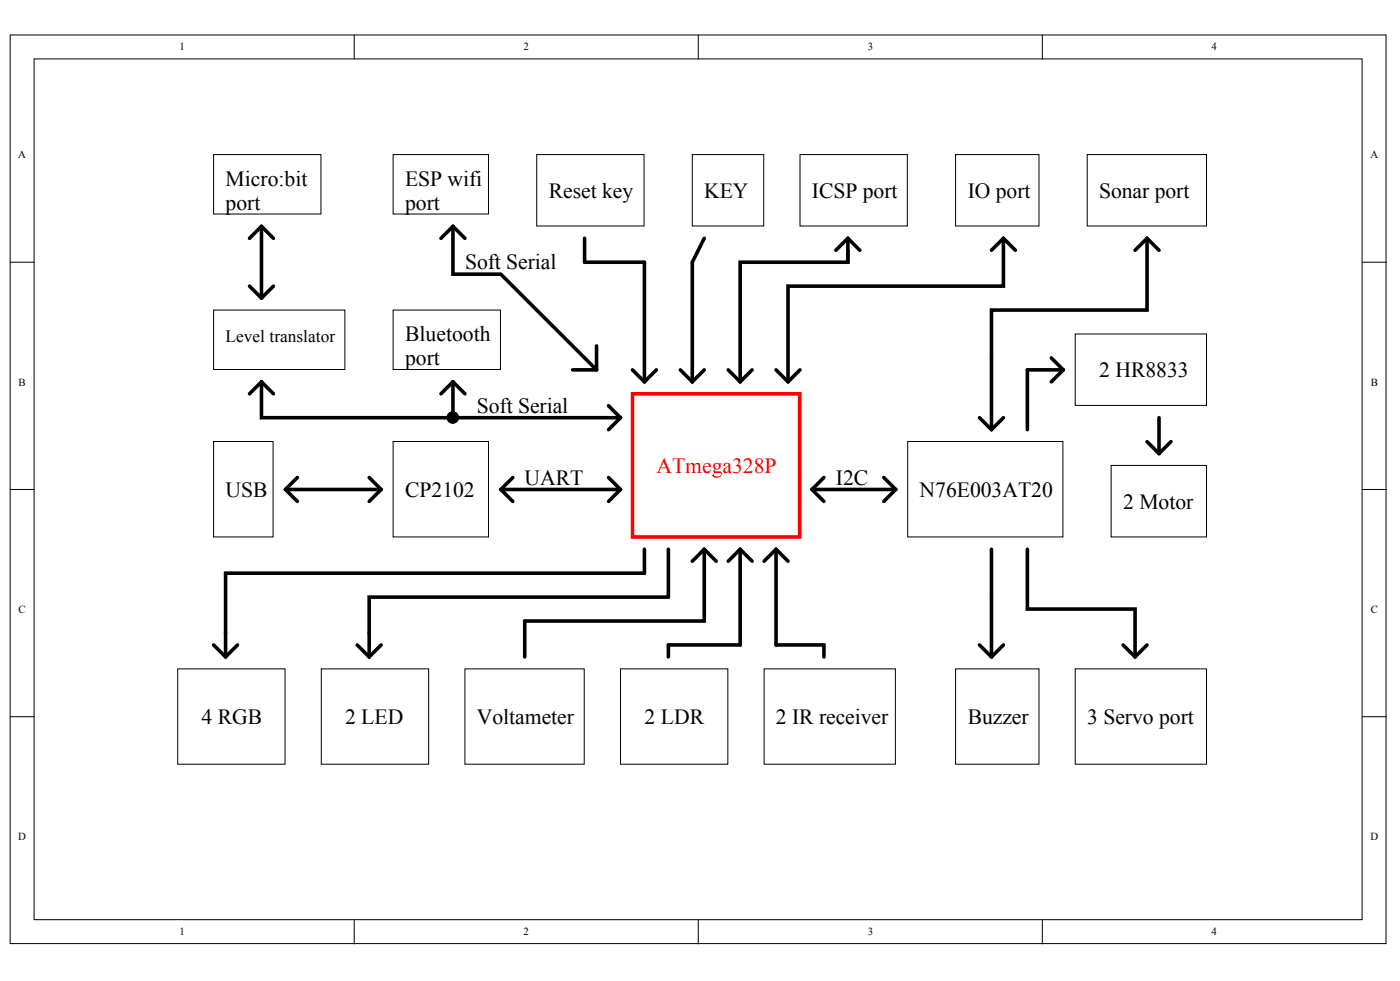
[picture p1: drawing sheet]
<svg xmlns="http://www.w3.org/2000/svg" width="291mm" height="204mm" viewBox="0 0 291 204" stroke-linecap="round" stroke-linejoin="round" font-family="sans-serif">
<g fill="#fff" stroke="#000" stroke-width=".21">
<path d="M2.1 7.3h286v188.8h-286z"/>
<path d="M7.1 12.2h276.1v179h-276.1z"/>
</g>
<path d="M73.6 7.3v4.9M145.2 7.3v4.9M216.7 7.3v4.9M2.1 54.5h5M283.2 54.5h5M2.1 101.7h5M283.2 101.7h5M2.1 149h5M283.2 149h5M73.6 191.2v5M145.2 191.2v5M216.7 191.2v5" fill="none" stroke="#000" stroke-width=".21"/>
<path d="M131.5 81.9h34.7v29.7h-34.7z" fill="#fff" stroke="#f00" stroke-width=".75"/>
<path d="M81.7 91.8h19.9v19.8h-19.9z" fill="#fff" stroke="#000" stroke-width=".21"/>
<path d="M106.6 99.3l-2.5 2.4M104.1 101.7h24.9M104.1 101.7l2.5 2.5" fill="none" stroke="#000" stroke-width=".75"/>
<path d="M44.4 91.8h12.4v19.8h-12.4z" fill="#fff" stroke="#000" stroke-width=".21"/>
<path d="M61.8 99.3l-2.5 2.4M59.3 101.7h19.9M59.3 101.7l2.5 2.5" fill="none" stroke="#000" stroke-width=".75"/>
<path d="M188.7 91.8h32.3v19.8h-32.3z" fill="#fff" stroke="#000" stroke-width=".21"/>
<path d="M183.7 99.3l2.5 2.4M168.8 101.7h17.4M186.2 101.7l-2.5 2.5" fill="none" stroke="#000" stroke-width=".75"/>
<g fill="#fff" stroke="#000" stroke-width=".21">
<path d="M96.6 139h24.9v19.8h-24.9z"/>
<path d="M223.5 69.4h27.3v14.9h-27.3z"/>
</g>
<path d="M76.7 99.3l2.5 2.4-2.5 2.5M126.5 99.3l2.5 2.4-2.5 2.5M171.3 99.3l-2.5 2.4 2.5 2.5" fill="none" stroke="#000" stroke-width=".75"/>
<g fill="#fff" stroke="#000" stroke-width=".21">
<path d="M198.7 139h17.3v19.8h-17.3z"/>
<path d="M129 139h22.3v19.8h-22.3z"/>
<path d="M66.8 139h22.3v19.8h-22.3z"/>
<path d="M36.9 139h22.4v19.8h-22.4z"/>
<path d="M158.8 139h27.3v19.8h-27.3z"/>
</g>
<g fill="none" stroke="#000" stroke-width=".75">
<path d="M134 114.2v4.9h-87.1v17.4M138.9 114.2v9.9h-62.2v12.4M146.4 114.2v14.9h-37.3v7.4M146.4 114.2l-2.5 2.5M146.4 114.2l2.5 2.5M153.9 114.2v19.9h-15v2.4M153.9 114.2l-2.5 2.5M153.9 114.2l2.5 2.5M161.3 114.2v19.9h10v2.4M161.3 114.2l-2.5 2.5M161.3 114.2l2.5 2.5M206.1 114.2v22.3"/>
<path d="M44.4 134.1l2.5 2.4M49.4 134.1l-2.5 2.4M74.3 134.1l2.4 2.4M79.2 134.1l-2.5 2.4M203.6 134.1l2.5 2.4M208.6 134.1l-2.5 2.4"/>
</g>
<g fill="#fff" stroke="#000" stroke-width=".21">
<path d="M44.4 64.4h27.3v12.4h-27.3z"/>
<path d="M81.7 64.4h22.3v12.4h-22.3z"/>
<path d="M44.4 32.1h22.3v12.4h-22.3z"/>
<path d="M81.7 32.1h19.9v12.4h-19.9z"/>
</g>
<path d="M54.4 47v15M54.4 47l-2.5 2.5M54.4 47l2.4 2.5M91.7 49.5l2.5-2.5 2.4 2.5M54.4 79.4v7.4h74.6M54.4 79.4l-2.5 2.5M54.4 79.4l2.4 2.5M91.7 81.9l2.5-2.5 2.4 2.5M126.5 84.3l2.5 2.5M129 86.8l-2.5 2.5" fill="none" stroke="#000" stroke-width=".75"/>
<path d="M223.5 139h27.3v19.8h-27.3z" fill="#fff" stroke="#000" stroke-width=".21"/>
<path d="M238.5 91.8l2.4 2.5 2.5-2.5" fill="none" stroke="#000" stroke-width=".75"/>
<g fill="#fff" stroke="#000" stroke-width=".21">
<path d="M226 32.1h24.8v14.9h-24.8z"/>
<path d="M166.3 32.1h22.3v14.9h-22.3z"/>
<path d="M198.7 32.1h17.3v14.9h-17.3z"/>
</g>
<path d="M121.5 49.5v5h12.5v24.9M176.3 52v2.5h-22.4v24.9M176.3 49.5v5M176.3 49.5l-2.5 2.5M176.3 49.5l2.4 2.5M238.5 49.5v14.9h-32.4v10M238.5 49.5l-2.5 2.5M238.5 49.5l2.4 2.5" fill="none" stroke="#000" stroke-width=".75"/>
<g fill="#fff" stroke="#000" stroke-width=".21">
<path d="M143.9 32.1h14.9v14.9h-14.9z"/>
<path d="M111.6 32.1h22.3v14.9h-22.3z"/>
</g>
<g fill="none" stroke="#000" stroke-width=".75">
<path d="M146.4 49.5l-2.5 5v24.9M208.6 49.5v10h-44.8v19.9M208.6 49.5l-2.5 2.5M208.6 49.5l2.5 2.5M131.5 76.9l2.5 2.5 2.5-2.5M141.4 76.9l2.5 2.5M146.4 76.9l-2.5 2.5M151.4 76.9l2.5 2.5 2.5-2.5M161.3 76.9l2.5 2.5M166.3 76.9l-2.5 2.5M206.1 74.4v14.9M218.6 74.4l2.4 2.5"/>
<path d="M221 76.9l-2.4 2.5M221 76.9h-7.4v12.4M203.6 86.8l2.5 2.5M208.6 86.8l-2.5 2.5M240.9 86.8v7.5"/>
</g>
<path d="M231 96.7h19.8v14.9h-19.8z" fill="#fff" stroke="#000" stroke-width=".21"/>
<path d="M51.9 59.5l2.5 2.5 2.4-2.5M94.2 47v10h9.9l19.9 19.9M94.2 79.4v7.4M119 76.9h5M124 71.9v5M213.6 114.2v12.4h22.4v9.9M233.5 134.1l2.5 2.4M238.5 134.1l-2.5 2.4" fill="none" stroke="#000" stroke-width=".75"/>
<circle cx="94.1" cy="86.8" r="1.21" fill="#000" stroke="#000" stroke-width=".21"/>
<g font-size="4.5">
<text x="46.9" y="38.6">Micro:bit</text>
<text x="84.2" y="38.6">ESP wifi</text>
<text x="114.1" y="41.1">Reset key</text>
<text x="146.4" y="41.1">KEY</text>
<text x="168.8" y="41.1">ICSP port</text>
<text x="201.2" y="41.1">IO port</text>
<text x="228.5" y="41.1">Sonar port</text>
<text x="46.9" y="43.6">port</text>
<text x="84.2" y="43.6">port</text>
<text x="96.7" y="56">Soft Serial</text>
<text x="84.2" y="70.9">Bluetooth</text>
<text x="84.2" y="75.9">port</text>
<text x="228.5" y="78.4">2 HR8833</text>
<text x="99.1" y="85.8">Soft Serial</text>
<text x="109.1" y="100.7">UART</text>
<text x="173.8" y="100.7">I2C</text>
<text x="46.9" y="103.3">USB</text>
<text x="84.2" y="103.3">CP2102</text>
<text x="191.2" y="103.3">N76E003AT20</text>
<text x="233.5" y="105.7">2 Motor</text>
<text x="41.9" y="150.5">4 RGB</text>
<text x="71.8" y="150.5">2 LED</text>
<text x="99.1" y="150.5">Voltameter</text>
<text x="134" y="150.5">2 LDR</text>
<text x="161.3" y="150.5">2 IR receiver</text>
<text x="201.2" y="150.5">Buzzer</text>
<text x="226" y="150.5">3 Servo port</text>
</g>
<text font-size="4.5" fill="#f00" x="136.5" y="98.3">ATmega328P</text>
<text font-size="3.6" x="46.9" y="71.1">Level translator</text>
<g font-size="2.3">
<text x="37.3" y="10.5">1</text>
<text x="108.9" y="10.5">2</text>
<text x="180.4" y="10.5">3</text>
<text x="251.9" y="10.5">4</text>
<text x="3.8" y="32.9">A</text>
<text x="284.9" y="32.9">A</text>
<text x="3.9" y="80.1">B</text>
<text x="285" y="80.1">B</text>
<text x="3.9" y="127.3">C</text>
<text x="285" y="127.3">C</text>
<text x="3.8" y="174.6">D</text>
<text x="284.9" y="174.6">D</text>
<text x="37.3" y="194.4">1</text>
<text x="108.9" y="194.4">2</text>
<text x="180.4" y="194.4">3</text>
<text x="251.9" y="194.4">4</text>
</g>
</svg>
